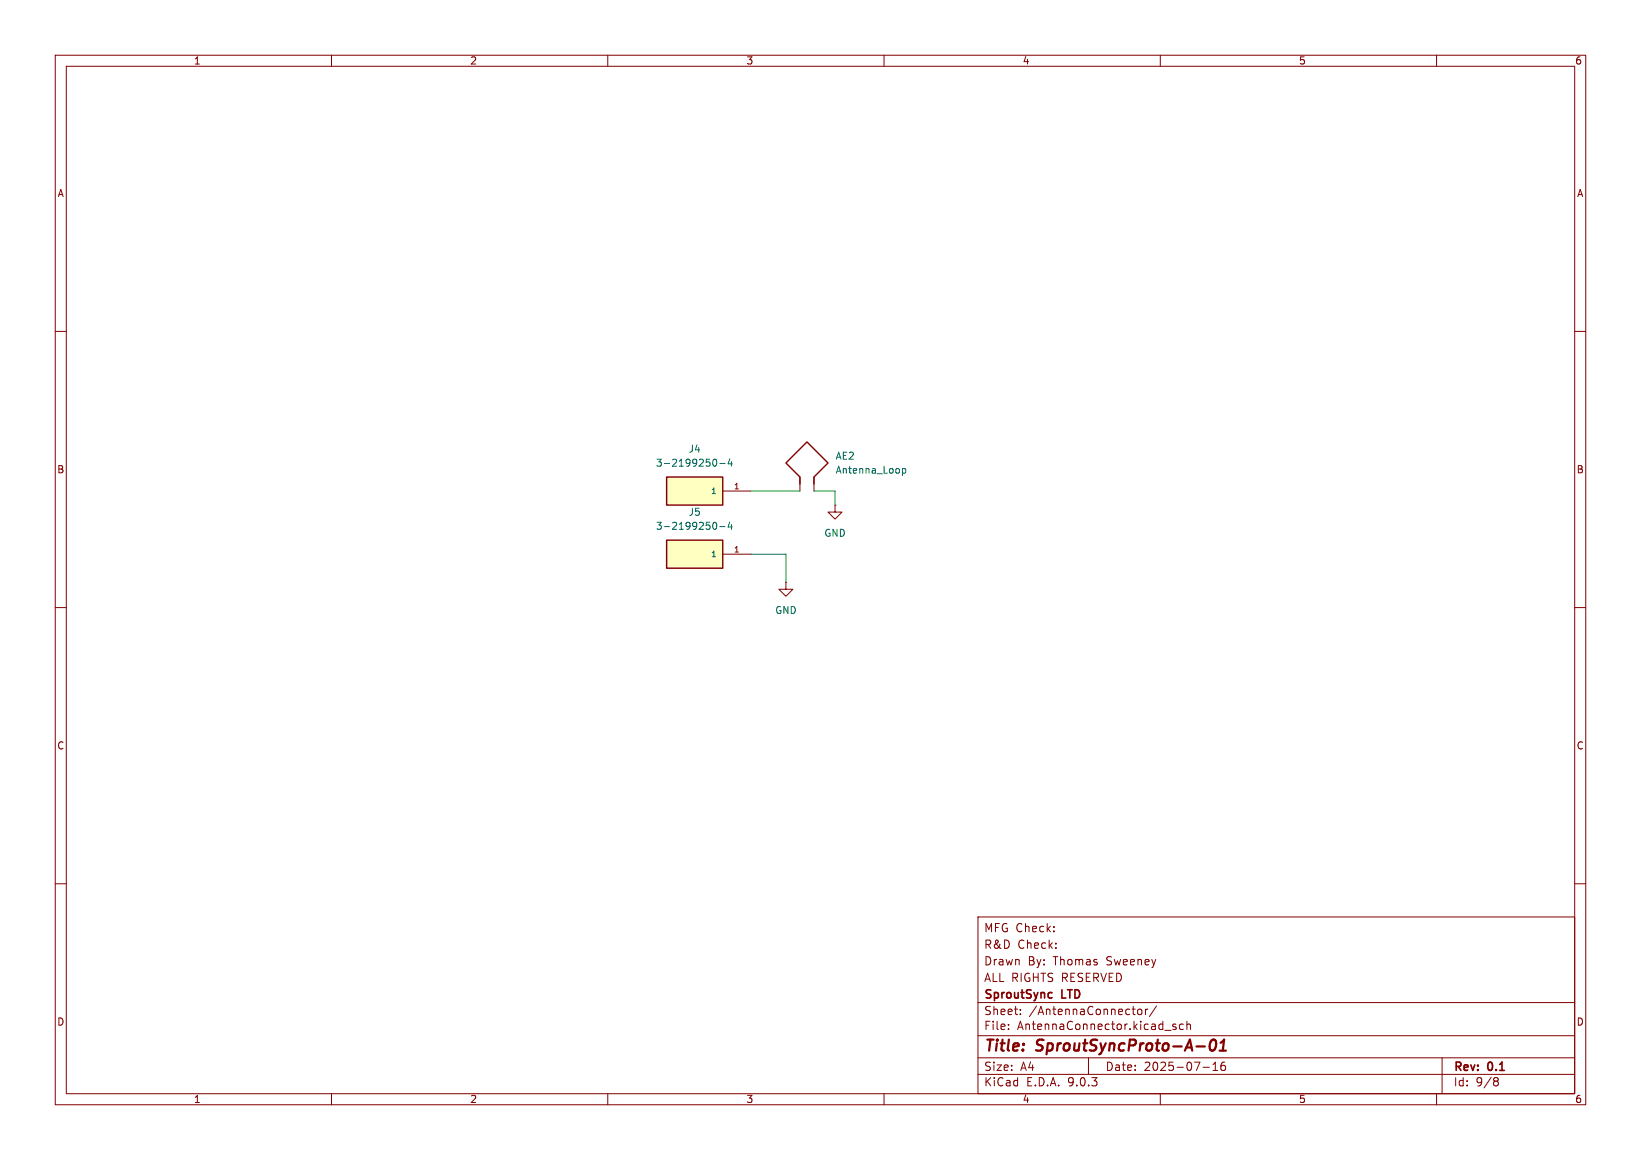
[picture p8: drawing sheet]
<svg xmlns="http://www.w3.org/2000/svg" width="297mm" height="210mm" viewBox="0 0 297 210" stroke-linecap="round" stroke-linejoin="round" font-family="sans-serif">
<g fill="none" stroke="#840000" stroke-width=".18">
<path d="M10 10h277v190h-277zM12 12h273v186h-273zM60 10v2M110 10v2M160 10v2M210 10v2M260 10v2M10 60h2M285 60h2M10 110h2M285 110h2M10 160h2"/>
<path d="M177 166h108v32h-108zM285 160h2M60 198v2M110 198v2M160 198v2M177 194.5h108M177 191.5h108M177 187.5h108M177 181.5h108M182.5 186.3v.1M182.5 185.5v.1M184.7 183.6v.1"/>
<path d="M184.7 182.8v.1M197 191.5v3M206 182.8l.4-.1 .3 .3v.4l-.3 .3-.4-.1-.1-.2v-.4zM207.3 182.7v1M207.7 182.7l-.2 .1-.2 .2M209.3 182.1l-1.3 2M210 198v2M212.8 185.5l-.3-.1-.3 .2 .1 .2 .5 .2v.3h-.6M214.2 185.5l-.5-.1-.2 .3v.4l.1 .2h.6M214.8 185.5l.2-.1 .4 .1 .1 .9M214.8 184.9v1.5M217.7 193.2h1.2"/>
<path d="M219.5 193.8h.9M219.5 192.7l.5-.4v1.5M221.7 192.3a.59 .59 0 0 0-.7 .6v.6l.1 .2 .4 .1 .2-.1 .1-.5-.1-.3h-.5l-.2 .3M260 198v2M261 191.5v6.5M270.6 195.1l.4 .1 .2 .2-.3 .3M270.6 195.7h.3M270.9 195.7l.2 .2 .1 .4-.2 .2-.4 .1"/>
</g>
<path d="M219.2 188.4a.46 .46 0 0 1 .5-.2 .46 .46 0 0 1 .4 .4 1.15 1.15 0 0 1-.8 1.6l-.2-.1a1.54 1.54 0 0 1 .1-1.7zM220.7 190.2h1.2M220.9 188.8l.7-.6-.3 2" fill="none" stroke="#840000" stroke-width=".4"/>
<path d="M190.3 179.7l.1 .1M190.4 180.6l-.1 .1" fill="none" stroke="#840000" stroke-width=".3"/>
<path d="M120.6 86.4h10.2v5h-10.2z" fill="#ffffc2"/>
<path d="M120.6 86.4h10.2v5h-10.2z" fill="none" stroke="#840000" stroke-width=".25"/>
<path d="M130.8 88.9h5.1M142.2 105.4v1.3h1.3l-1.3 1.3-1.2-1.3h1.2M142.2 105.4h.1" fill="none" stroke="#840000" stroke-width=".18"/>
<path d="M129.2 83.2l.1-.1a.68 .68 0 0 1 .4 .7 .68 .68 0 0 1-.4 .6l-.1-.1M130.3 83.9h.9M132.1 83.1l-.3 .9h.8M132.4 83.6v.8" fill="none" stroke="#006464" stroke-width=".18"/>
<path d="M120.6 97.8h10.2v5.1h-10.2z" fill="#ffffc2"/>
<path d="M120.6 97.8h10.2v5.1h-10.2zM144.8 87.6v-1.2l-2.6-2.6 3.8-3.8 3.9 3.8-2.6 2.6v1.2" fill="none" stroke="#840000" stroke-width=".25"/>
<path d="M144.8 86.4v2.5M147.3 86.4v2.5M151.1 91.4v1.3h1.3l-1.3 1.3-1.2-1.3h1.2M151.1 91.4h.1M130.8 100.3h5.1" fill="none" stroke="#840000" stroke-width=".18"/>
<path d="M129.2 94.6h.1a.68 .68 0 0 1 .4 .6 .68 .68 0 0 1-.4 .6h-.1M130.3 95.3h.9M132.1 94.5l-.3 .9h.8M132.4 95v.8M163.3 84.8v1.3M163.3 84.9l.4-.1 .2 .3-.1 .5h-.5" fill="none" stroke="#006464" stroke-width=".18"/>
<path d="M135.9 88.9h8.9M147.3 88.9h3.8v2.5M135.9 100.3h6.3v5.1" fill="none" stroke="#009600" stroke-width=".18"/>
<g font-size="2.8" fill="#840000">
<text x="178" y="190.9">Title:</text>
<text x="187.7" y="190.9">SproutSyncProto-A-01</text>
</g>
<g font-size="2.1" fill="#840000">
<text x="178" y="172">R&amp;D</text>
<text x="178" y="169">MFG Check:</text>
<text x="184.2" y="172">Check:</text>
<text x="178" y="178">ALL RIGHTS RESERVED</text>
<text x="178" y="175">Drawn</text>
<text x="186" y="175">By:</text>
<text x="190.7" y="175">Thomas</text>
<text x="200.4" y="175">Sweeney</text>
<text x="178" y="184">Sheet:</text>
<text x="178" y="181.2">SproutSync</text>
<text x="186.2" y="184">/AntennaConnector/</text>
<text x="192.2" y="181.2">LTD</text>
<text x="178" y="186.7">File:</text>
<text x="184.1" y="186.7">AntennaConnector.kicad_sch</text>
<text x="178" y="196.9">KiCad</text>
<text x="178" y="194.1">Size:</text>
<text x="184.7" y="194.1">A4</text>
<text x="185.7" y="196.9">E.D.A.</text>
<text x="193.3" y="196.9">9.0.3</text>
<text x="200" y="194.1">Date:</text>
<text x="207" y="194.1">2025-07-16</text>
<text x="263" y="194.3">Rev:</text>
<text x="263" y="196.9">Id:</text>
<text x="267.1" y="196.9">9/8</text>
<text x="269.4" y="194.3">0.1</text>
</g>
<g font-size="1.8" fill="#840000">
<text x="35" y="11.9">1</text>
<text x="85" y="11.9">2</text>
<text x="135" y="11.9">3</text>
<text x="185" y="11.9">4</text>
<text x="235" y="11.9">5</text>
<text x="285" y="11.9">6</text>
<text x="10.3" y="35.9">A</text>
<text x="285.3" y="35.9">A</text>
<text x="10.3" y="85.9">B</text>
<text x="285.3" y="85.9">B</text>
<text x="10.3" y="135.9">C</text>
<text x="285.3" y="135.9">C</text>
<text x="10.3" y="185.9">D</text>
<text x="285.3" y="185.9">D</text>
<text x="35" y="199.9">1</text>
<text x="85" y="199.9">2</text>
<text x="135" y="199.9">3</text>
<text x="185" y="199.9">4</text>
<text x="235" y="199.9">5</text>
<text x="285" y="199.9">6</text>
</g>
<g font-size="1.8" fill="#006464">
<text x="124.5" y="82.1">J4</text>
<text x="151.1" y="83.4">AE2</text>
<text x="118.6" y="84.7">3-2199250-4</text>
<text x="151.1" y="86">Antenna_Loop</text>
<text x="124.5" y="93.6">J5</text>
<text x="118.6" y="96.1">3-2199250-4</text>
<text x="149.1" y="97.4">GND</text>
<text x="140.2" y="111.4">GND</text>
</g>
<g font-size="1.4" fill="#006464">
<text x="128.6" y="89.6">1</text>
<text x="128.6" y="101.1">1</text>
</g>
<g font-size="1.4" fill="#a90000">
<text x="132.7" y="88.6">1</text>
<text x="132.7" y="100.1">1</text>
</g>
</svg>
